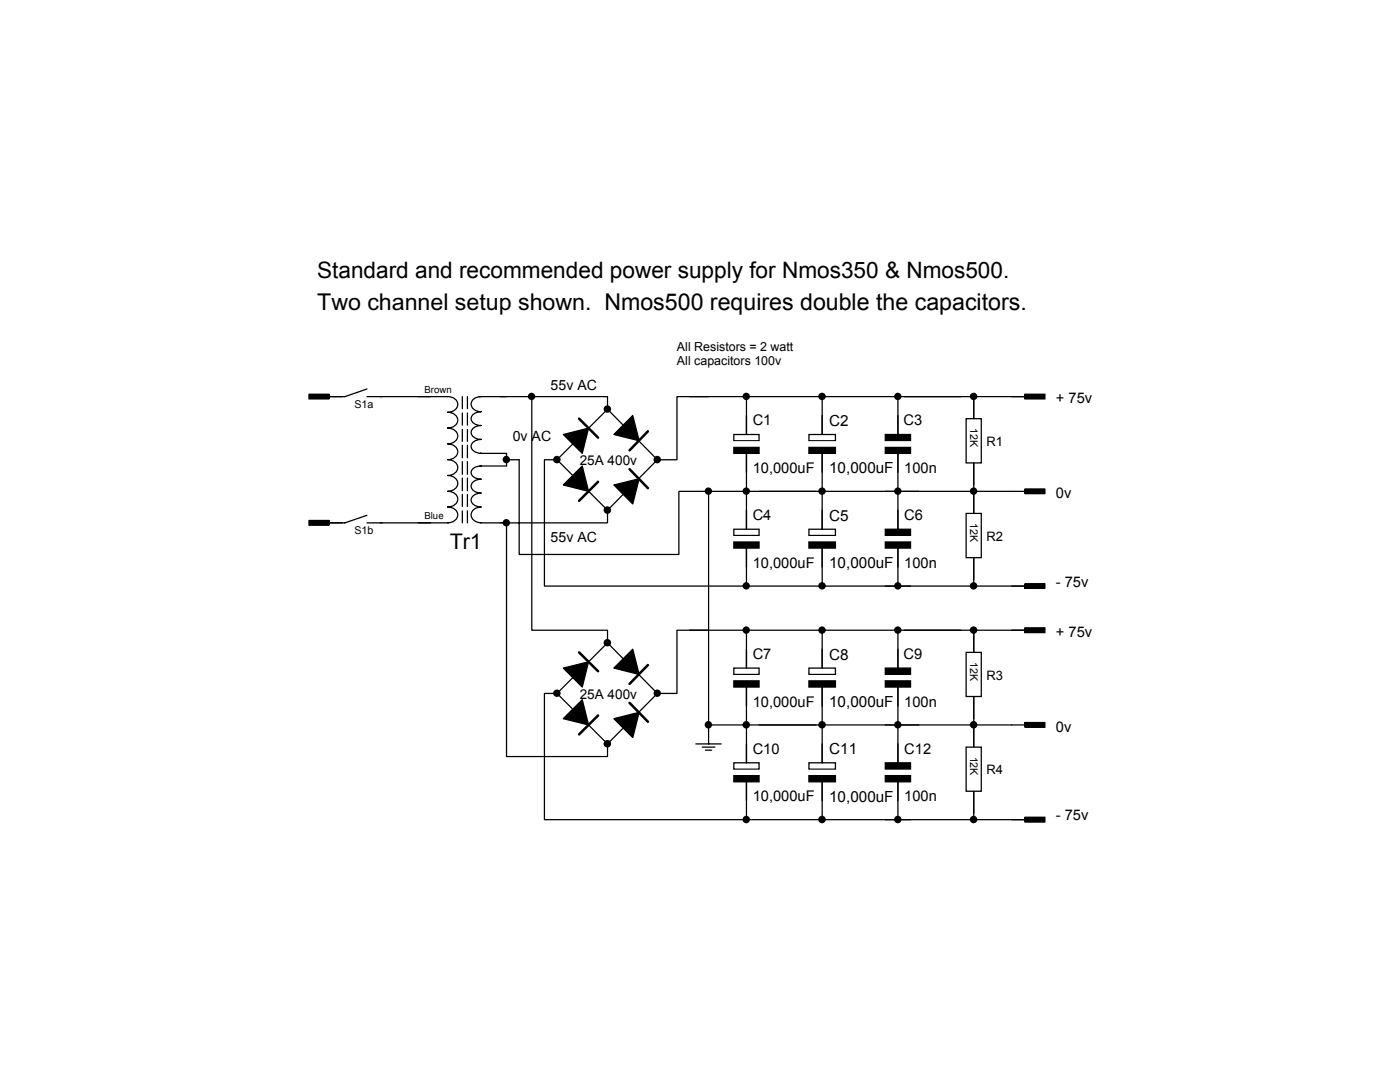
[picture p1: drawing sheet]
<svg xmlns="http://www.w3.org/2000/svg" width="279mm" height="216mm" viewBox="0 0 279 216" stroke-linecap="round" stroke-linejoin="round" font-family="sans-serif">
<g fill="none" stroke="#000" stroke-width=".25">
<path d="M83.4 79.1h5.9a1.56 1.56 0 0 1 2 1.3 1.56 1.56 0 0 1-1.4 1.8h-.6M92.3 79.1v2.4M93.3 79.1v2.4M95.7 79.1h5.4M96 79.1a1.85 1.85 0 0 0-2 1.5 1.81 1.81 0 0 0 2 1.5M137.6 79.1h54.2M194.3 79.1v37.8M89.3 91.7a1.57 1.57 0 0 1 2 1.3 1.57 1.57 0 0 1-1.4 1.8h-.6M89.3 94.9a1.57 1.57 0 0 1 2 1.2 1.57 1.57 0 0 1-1.4 1.9h-.6M89.3 98a1.56 1.56 0 0 1 2 1.3 1.56 1.56 0 0 1-1.4 1.8h-.6M89.3 82.3a1.57 1.57 0 0 1 2 1.2 1.57 1.57 0 0 1-1.4 1.9h-.6M89.3 85.4a1.57 1.57 0 0 1 2 1.3 1.57 1.57 0 0 1-1.4 1.8h-.6a1.97 1.97 0 0 1 2.1 1.6 1.83 1.83 0 0 1-2.1 1.6"/>
<path d="M92.3 82.4v2.4M92.3 85.7v2.4M92.3 88.8v2.6M92.3 92.1v2.5M92.3 95.4v2.5M92.3 98.7v2.3M93.3 82.4v2.4M93.3 85.7v2.4M93.3 88.8v2.6M93.3 92.1v2.5M93.3 95.4v2.5M93.3 98.7v2.3"/>
<path d="M95.8 93h5.3M95.8 90.5h5.3M96 93a1.85 1.85 0 0 0-2 1.3 1.81 1.81 0 0 0 2 1.3M96 95.6a1.86 1.86 0 0 0-2 1.4 1.82 1.82 0 0 0 2 1.4M96 98.4a1.86 1.86 0 0 0-2 1.4 1.82 1.82 0 0 0 2 1.3M96 82.2a1.85 1.85 0 0 0-2 1.3 1.81 1.81 0 0 0 2 1.4M96 84.9a1.86 1.86 0 0 0-2 1.4 1.82 1.82 0 0 0 2 1.4M96 87.7a1.86 1.86 0 0 0-2 1.4 1.82 1.82 0 0 0 2 1.3M121.2 81.7l10 10-10 10.1-10-10.1zM140.1 98h22.7M83.4 104.3h6.1M89.3 101.2a1.57 1.57 0 0 1 2 1.2 1.57 1.57 0 0 1-1.4 1.9h-.6"/>
<path d="M92.3 101.9v2.4M93.3 101.9v2.4M95.9 104.3h5.2M96 101.2a1.56 1.56 0 0 0-1.9 1.2 1.56 1.56 0 0 0 1.4 1.9h.5"/>
</g>
<path d="M112.4 86.7l5.1-1.3-1.3 5.1zM116.2 93l1.3 5-5.1-1.2zM126.3 82.9l1.3 5-5.1-1.2zM122.5 96.8l5.1-1.3-1.3 5.1z" fill="#000" stroke="#000" stroke-width=".25"/>
<path d="M115.6 83.5l3.8 3.8M119.4 96.1l-3.8 3.8M125.6 93.6l3.7 3.8M129.3 86.1l-3.7 3.8" fill="none" stroke="#000" stroke-width=".5"/>
<g fill="#000">
<circle cx="111.1" cy="91.7" r=".75"/>
<circle cx="121.2" cy="81.6" r=".75"/>
<circle cx="131.2" cy="91.7" r=".74"/>
<circle cx="121.2" cy="101.8" r=".75"/>
</g>
<path d="M161.4 105.6h5.3v1.2h-5.3z" fill-rule="evenodd" fill="#fff" stroke="#000" stroke-width=".25"/>
<path d="M164.1 101.8v3.8M164.1 109.4v3.8" fill="none" stroke="#000" stroke-width=".25"/>
<path d="M161.4 108.1h5.3v1.3h-5.3z" fill-rule="evenodd" fill="#000" stroke="#000" stroke-width=".25"/>
<path d="M161.4 107.1h5.3v.8h-5.3z" fill-rule="evenodd" fill="#fff" stroke="#fff" stroke-width=".25"/>
<path d="M161.4 86.7h5.3v1.2h-5.3z" fill-rule="evenodd" fill="#fff" stroke="#000" stroke-width=".25"/>
<path d="M164.1 82.9v3.8M164.1 90.5v3.8" fill="none" stroke="#000" stroke-width=".25"/>
<path d="M161.4 89.2h5.3v1.3h-5.3z" fill-rule="evenodd" fill="#000" stroke="#000" stroke-width=".25"/>
<path d="M161.4 88.2h5.3v.8h-5.3z" fill-rule="evenodd" fill="#fff" stroke="#fff" stroke-width=".25"/>
<path d="M146.5 105.6h5v1.2h-5z" fill-rule="evenodd" fill="#fff" stroke="#000" stroke-width=".25"/>
<path d="M149 101.8v3.8M149 109.4v3.8" fill="none" stroke="#000" stroke-width=".25"/>
<path d="M146.5 108.1h5v1.3h-5z" fill-rule="evenodd" fill="#000" stroke="#000" stroke-width=".25"/>
<path d="M146.5 107.1h5v.8h-5z" fill-rule="evenodd" fill="#fff" stroke="#fff" stroke-width=".25"/>
<path d="M146.5 86.7h5v1.2h-5z" fill-rule="evenodd" fill="#fff" stroke="#000" stroke-width=".25"/>
<g fill="none" stroke="#000" stroke-width=".25">
<path d="M149 79.1v7.6M164.1 79.1v7.6M179.2 79.1v7.6M201.9 79.1h3.3M111.2 91.7h-2.6v25.2h73.1M149 90.5v15.1M151.5 98h31.9M164.1 90.5v15.1M179.2 90.5v15.1M201.9 98h3.3M149 109.4v7.5M164.1 109.4v7.5"/>
<path d="M179.2 109.4v7.5M201.9 116.9h3.3"/>
</g>
<g fill="#000" stroke="#000" stroke-width=".25">
<path d="M146.5 89.2h5v1.3h-5z" fill-rule="evenodd"/>
<path d="M176.7 86.7h5v1.2h-5z" fill-rule="evenodd"/>
<path d="M176.7 89.2h5v1.3h-5z" fill-rule="evenodd"/>
<path d="M176.7 105.6h5v1.2h-5z" fill-rule="evenodd"/>
<path d="M176.7 108.1h5v1.3h-5z" fill-rule="evenodd"/>
</g>
<g fill="#fff" stroke="#fff" stroke-width=".25">
<path d="M146.5 88.2h5v.8h-5z" fill-rule="evenodd"/>
<path d="M176.7 107.1h5v.8h-5z" fill-rule="evenodd"/>
<path d="M176.7 88.2h5v.8h-5z" fill-rule="evenodd"/>
</g>
<g fill="#000">
<circle cx="148.9" cy="79.1" r=".74"/>
<circle cx="164.1" cy="79.1" r=".75"/>
<circle cx="179.2" cy="79.1" r=".74"/>
<circle cx="148.9" cy="98" r=".74"/>
<circle cx="164.1" cy="98" r=".75"/>
<circle cx="179.2" cy="98" r=".74"/>
<circle cx="148.9" cy="116.9" r=".74"/>
<circle cx="164.1" cy="116.9" r=".75"/>
<circle cx="179.2" cy="116.9" r=".74"/>
</g>
<path d="M204.6 78.7h4v.9h-4zM204.6 97.6h4v.9h-4zM204.6 116.5h4v.9h-4z" fill="#000"/>
<path d="M204.5 78.6h4.1v1h-4.1zM204.5 97.5h4.1v1h-4.1zM204.5 116.4h4.1v1h-4.1z" fill="none" stroke="#000" stroke-width=".2"/>
<path d="M192.8 83.5h3v8.9h-3z" fill-rule="evenodd" fill="#fff" stroke="#000" stroke-width=".25"/>
<path d="M180.5 79.1h25.2M194.3 79.1v4.4M176.7 98h25.2M194.3 92.4v4.4M176.7 116.9h30.2" fill="none" stroke="#000" stroke-width=".25"/>
<g fill="#000">
<circle cx="194.3" cy="79.1" r=".75"/>
<circle cx="194.3" cy="98" r=".75"/>
<circle cx="194.3" cy="116.9" r=".75"/>
</g>
<path d="M192.8 102.4h3v8.9h-3z" fill-rule="evenodd" fill="#fff" stroke="#000" stroke-width=".25"/>
<g fill="none" stroke="#000" stroke-width=".25">
<path d="M73.2 77.6l-4.4 1.5h-3.8M73.2 79.1h3.1M99.8 79.1h21.4v2.6M141.4 79.1h-6.3v12.6h-3.8M101.1 91.7h2.5v18.9h31.9v-12.6h4.6M101.1 90.5v2.5M194.3 98v4.4M73.2 102.8l-4.4 1.5h-3.8M73.2 104.3h3.1M121.2 101.8v2.5h-21.4M194.3 111.3v4.4M121.2 128.3l10 10.1-10 10-10-10z"/>
<path d="M137.6 125.8h54.2M194.3 125.8v37.8M138.9 148.4h5M140.1 149.1h2.6M140.8 149.7h1.2M162.8 144.7h-21.4v3.7"/>
</g>
<g fill="#000">
<circle cx="101" cy="91.7" r=".74"/>
<circle cx="141.4" cy="98" r=".74"/>
<circle cx="111.1" cy="138.3" r=".75"/>
<circle cx="121.2" cy="128.3" r=".75"/>
<circle cx="131.2" cy="138.3" r=".74"/>
<circle cx="121.2" cy="148.4" r=".75"/>
</g>
<path d="M61.7 78.7h4v.9h-4zM61.7 103.8h4v1h-4z" fill="#000"/>
<path d="M61.6 78.6h4.1v1h-4.1zM61.6 103.8h4.1v1h-4.1z" fill="none" stroke="#000" stroke-width=".2"/>
<path d="M112.4 133.3l5.1-1.2-1.3 5zM122.5 133.3l3.8-3.8 1.3 5.1zM112.4 143.4l3.8-3.8 1.3 5.1zM122.5 143.4l5.1-1.3-1.3 5.1z" fill="#000" stroke="#000" stroke-width=".25"/>
<path d="M115.6 130.2l3.8 3.7M129.3 132.7l-3.7 3.8M119.4 142.8l-3.8 3.7M125.6 140.3l3.7 3.7" fill="none" stroke="#000" stroke-width=".5"/>
<path d="M161.4 152.2h5.3v1.3h-5.3z" fill-rule="evenodd" fill="#fff" stroke="#000" stroke-width=".25"/>
<path d="M164.1 148.4v3.8M164.1 156v3.8" fill="none" stroke="#000" stroke-width=".25"/>
<path d="M161.4 154.7h5.3v1.3h-5.3z" fill-rule="evenodd" fill="#000" stroke="#000" stroke-width=".25"/>
<path d="M161.4 153.7h5.3v.8h-5.3z" fill-rule="evenodd" fill="#fff" stroke="#fff" stroke-width=".25"/>
<path d="M161.4 133.3h5.3v1.3h-5.3z" fill-rule="evenodd" fill="#fff" stroke="#000" stroke-width=".25"/>
<path d="M164.1 129.5v3.8M164.1 137.1v3.8" fill="none" stroke="#000" stroke-width=".25"/>
<path d="M161.4 135.8h5.3v1.3h-5.3z" fill-rule="evenodd" fill="#000" stroke="#000" stroke-width=".25"/>
<path d="M161.4 134.8h5.3v.8h-5.3z" fill-rule="evenodd" fill="#fff" stroke="#fff" stroke-width=".25"/>
<path d="M146.5 152.2h5v1.3h-5z" fill-rule="evenodd" fill="#fff" stroke="#000" stroke-width=".25"/>
<path d="M149 148.4v3.8M149 156v3.8" fill="none" stroke="#000" stroke-width=".25"/>
<path d="M146.5 154.7h5v1.3h-5z" fill-rule="evenodd" fill="#000" stroke="#000" stroke-width=".25"/>
<path d="M146.5 153.7h5v.8h-5z" fill-rule="evenodd" fill="#fff" stroke="#fff" stroke-width=".25"/>
<path d="M146.5 133.3h5v1.3h-5z" fill-rule="evenodd" fill="#fff" stroke="#000" stroke-width=".25"/>
<g fill="none" stroke="#000" stroke-width=".25">
<path d="M111.2 138.4h-2.6v25.2h73.1M149 125.8v7.5M149 137.1v15.1M164.1 125.8v7.5M164.1 137.1v15.1M179.2 125.8v7.5M179.2 137.1v15.1M201.9 125.8h3.3M149 156v7.6M151.5 144.7h31.9M164.1 156v7.6M179.2 156v7.6"/>
<path d="M201.9 144.7h3.3M201.9 163.6h3.3"/>
</g>
<g fill="#000" stroke="#000" stroke-width=".25">
<path d="M146.5 135.8h5v1.3h-5z" fill-rule="evenodd"/>
<path d="M176.7 133.3h5v1.3h-5z" fill-rule="evenodd"/>
<path d="M176.7 135.8h5v1.3h-5z" fill-rule="evenodd"/>
<path d="M176.7 152.2h5v1.3h-5z" fill-rule="evenodd"/>
<path d="M176.7 154.7h5v1.3h-5z" fill-rule="evenodd"/>
</g>
<g fill="#fff" stroke="#fff" stroke-width=".25">
<path d="M146.5 134.8h5v.8h-5z" fill-rule="evenodd"/>
<path d="M176.7 153.7h5v.8h-5z" fill-rule="evenodd"/>
<path d="M176.7 134.8h5v.8h-5z" fill-rule="evenodd"/>
</g>
<g fill="#000">
<circle cx="148.9" cy="125.7" r=".74"/>
<circle cx="164.1" cy="125.7" r=".75"/>
<circle cx="179.2" cy="125.7" r=".74"/>
<circle cx="148.9" cy="144.6" r=".74"/>
<circle cx="164.1" cy="144.6" r=".75"/>
<circle cx="179.2" cy="144.6" r=".74"/>
<circle cx="148.9" cy="163.5" r=".74"/>
<circle cx="164.1" cy="163.5" r=".75"/>
<circle cx="179.2" cy="163.5" r=".74"/>
</g>
<path d="M204.6 125.3h4v1h-4zM204.6 144.2h4v1h-4zM204.6 163.1h4v1h-4z" fill="#000"/>
<path d="M204.5 125.2h4.1v1.1h-4.1zM204.5 144.1h4.1v1.1h-4.1zM204.5 163h4.1v1.1h-4.1z" fill="none" stroke="#000" stroke-width=".2"/>
<path d="M192.8 130.2h3v8.8h-3z" fill-rule="evenodd" fill="#fff" stroke="#000" stroke-width=".25"/>
<path d="M180.5 125.8h25.2M194.3 125.8v4.4M194.3 139v4.4M176.7 144.7h25.2M176.7 163.6h30.2" fill="none" stroke="#000" stroke-width=".25"/>
<g fill="#000">
<circle cx="194.3" cy="125.7" r=".75"/>
<circle cx="194.3" cy="144.6" r=".75"/>
<circle cx="194.3" cy="163.5" r=".75"/>
</g>
<path d="M192.8 149.1h3v8.8h-3z" fill-rule="evenodd" fill="#fff" stroke="#000" stroke-width=".25"/>
<path d="M75.9 79.1h10.1M106.1 79.1v46.7h15.1v2.5M141.4 98v46.7M75.9 104.3h10.1M101.1 104.3v46.7h20.1v-2.6M141.4 125.8h-6.3v12.6h-3.8M194.3 144.7v4.4M194.3 157.9v4.4" fill="none" stroke="#000" stroke-width=".25"/>
<g fill="#000">
<circle cx="106.1" cy="79.1" r=".74"/>
<circle cx="101.1" cy="104.3" r=".74"/>
<circle cx="141.4" cy="144.6" r=".74"/>
</g>
<text font-size="4.6" x="63.3" y="61.9">Two channel setup shown. Nmos500 requires double the capacitors.</text>
<text font-size="4.5" x="63.3" y="55.5">Standard and recommended power supply for Nmos350 &amp; Nmos500.</text>
<text font-size="4.3" x="89.7" y="109.5">Tr1</text>
<g font-size="3">
<text x="165.5" y="85">C2</text>
<text x="165.5" y="94.5">10,000uF</text>
<text x="165.5" y="103.9">C5</text>
<text x="165.5" y="113.4">10,000uF</text>
<text x="165.5" y="131.6">C8</text>
<text x="165.5" y="141.1">10,000uF</text>
<text x="165.5" y="150.5">C11</text>
<text x="165.5" y="160">10,000uF</text>
</g>
<g font-size="2.9">
<text x="210.7" y="80.5">+ 75v</text>
<text x="150.2" y="84.9">C1</text>
<text x="180.3" y="84.9">C3</text>
<text x="150.2" y="94.4">10,000uF</text>
<text x="180.5" y="94.4">100n</text>
<text x="210.7" y="99.4">0v</text>
<text x="150.2" y="103.8">C4</text>
<text x="180.5" y="103.8">C6</text>
<text x="150.2" y="113.3">10,000uF</text>
<text x="180.5" y="113.3">100n</text>
<text x="210.7" y="117">- 75v</text>
<text x="150.2" y="131.5">C7</text>
<text x="180.3" y="131.5">C9</text>
<text x="210.7" y="127.1">+ 75v</text>
<text x="150.2" y="141">10,000uF</text>
<text x="180.5" y="141">100n</text>
<text x="210.7" y="146">0v</text>
<text x="150.2" y="150.4">C10</text>
<text x="180.5" y="150.4">C12</text>
<text x="150.2" y="159.9">10,000uF</text>
<text x="180.5" y="159.9">100n</text>
<text x="210.7" y="163.7">- 75v</text>
</g>
<g font-size="2.8">
<text x="109.9" y="77.9">55v AC</text>
<text x="102.3" y="87.9">0v AC</text>
<text x="109.9" y="108.1">55v AC</text>
</g>
<g font-size="2.7">
<text x="115.7" y="92.8">25A 400v</text>
<text x="115.7" y="139.4">25A 400v</text>
</g>
<g font-size="2.6">
<text x="196.8" y="89">R1</text>
<text x="196.8" y="107.9">R2</text>
<text x="196.8" y="135.6">R3</text>
<text x="196.8" y="154.5">R4</text>
</g>
<g font-size="2.5">
<text x="135.1" y="70">All Resistors = 2 watt</text>
<text x="135.1" y="72.8">All capacitors 100v</text>
</g>
<g font-size="2.1">
<text x="70.7" y="81.4">S1a</text>
<text x="193.6" y="85.4" transform="rotate(90 193.6 85.4)">12K</text>
<text x="70.7" y="106.6">S1b</text>
<text x="193.6" y="104.3" transform="rotate(90 193.6 104.3)">12K</text>
<text x="193.6" y="132.1" transform="rotate(90 193.6 132.1)">12K</text>
<text x="193.6" y="151" transform="rotate(90 193.6 151)">12K</text>
</g>
<g font-size="1.9">
<text x="84.7" y="78.3">Brown</text>
<text x="84.7" y="103.5">Blue</text>
</g>
</svg>
